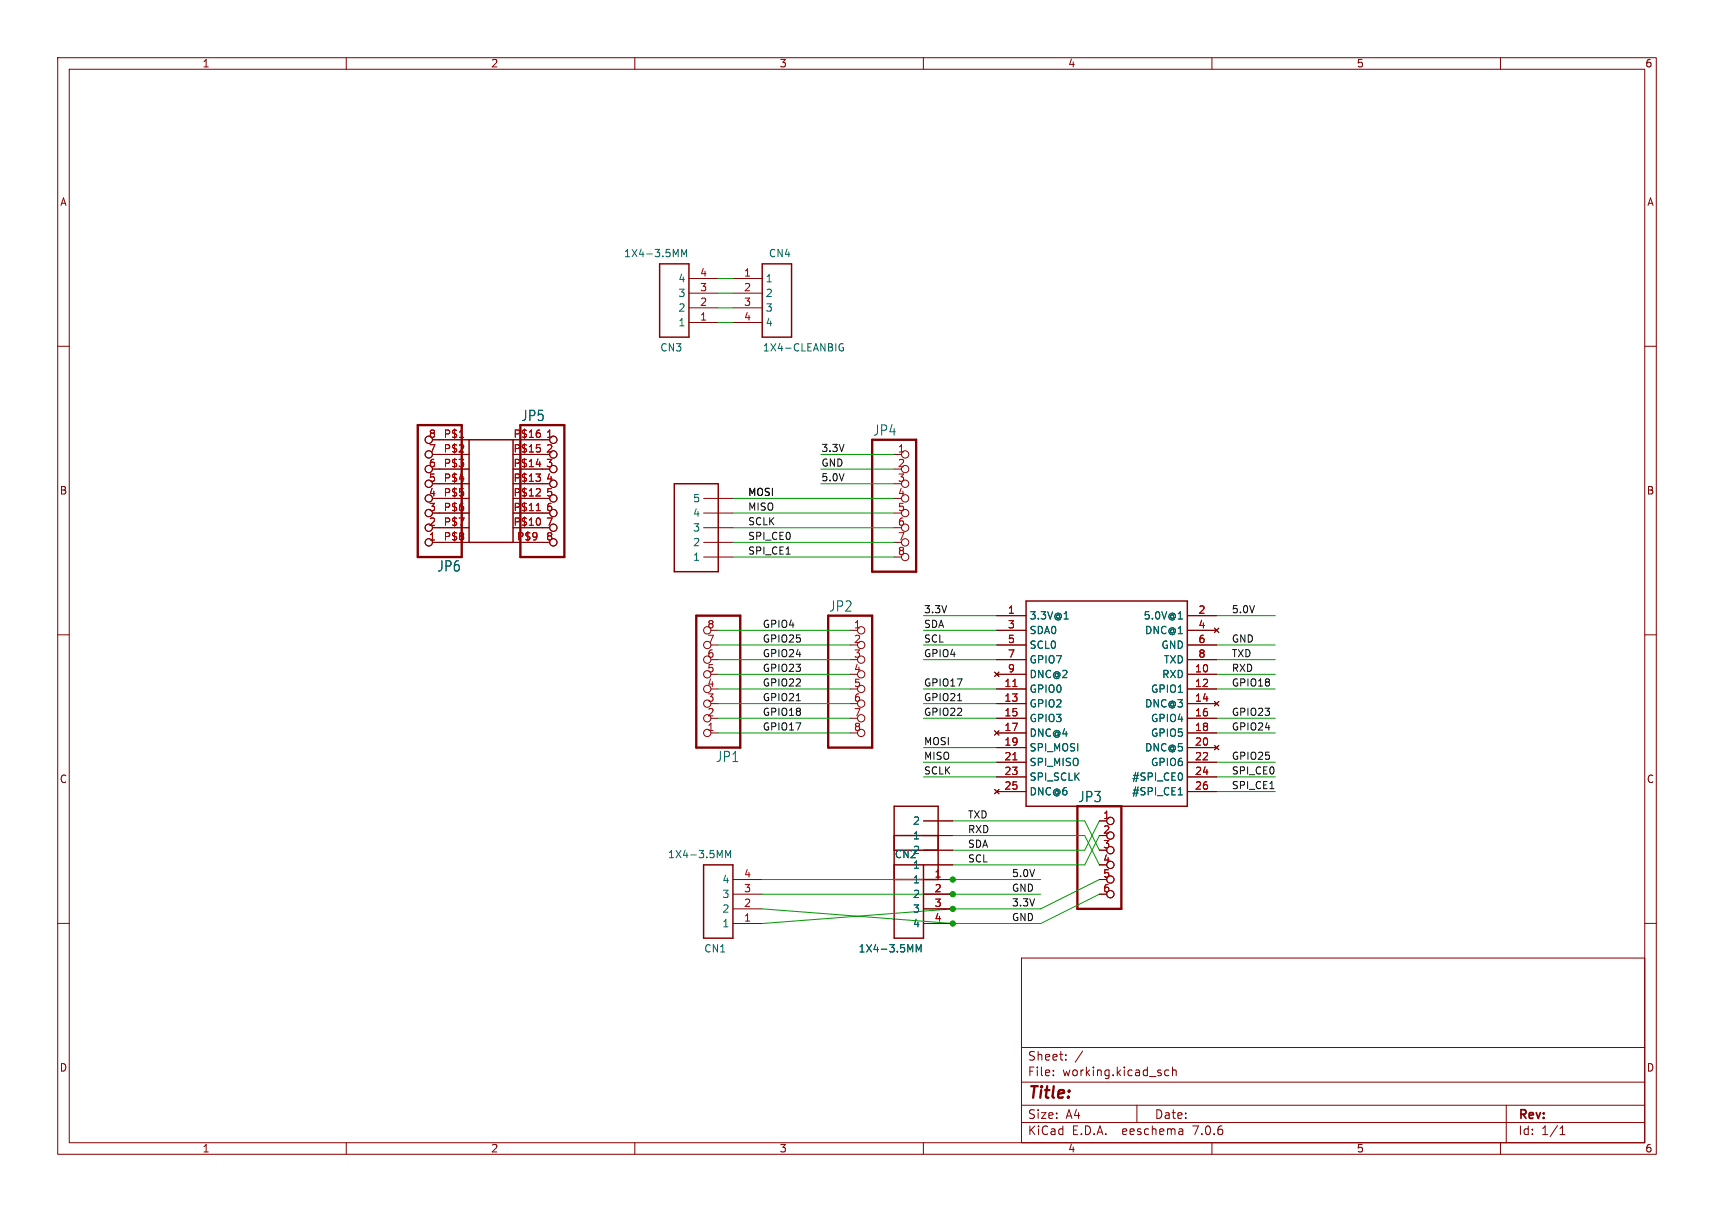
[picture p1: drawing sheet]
(kicad_sch (version 20230121) (generator eeschema)

 (paper "A4")

 (lib_symbols
  (symbol "working-eagle-import:1X2-3.5MM" (in_bom yes) (on_board yes)
   (property "Reference" "J" (at 0 0 0) (effects (font (size 1.27 1.27)) hide))
   (property "Value" "" (at 0 0 0) (effects (font (size 1.27 1.27)) hide))
   (property "Footprint" "working:1X2-3.5MM" (at 0 0 0) (effects (font (size 1.27 1.27)) hide))
   (property "Datasheet" "" (at 0 0 0) (effects (font (size 1.27 1.27)) hide))
   (property "ki_locked" "" (at 0 0 0) (effects (font (size 1.27 1.27))))
   (symbol "1X2-3.5MM_1_0"
    (polyline (pts (xy -2.54 -2.54) (xy 5.08 -2.54)) (stroke (width 0.254) (type solid)) (fill (type none)))
    (polyline (pts (xy -2.54 5.08) (xy -2.54 -2.54)) (stroke (width 0.254) (type solid)) (fill (type none)))
    (polyline (pts (xy 5.08 -2.54) (xy 5.08 5.08)) (stroke (width 0.254) (type solid)) (fill (type none)))
    (polyline (pts (xy 5.08 5.08) (xy -2.54 5.08)) (stroke (width 0.254) (type solid)) (fill (type none)))
    (pin passive line (at -5.08 2.54 0) (length 5.08) (name "1" (effects (font (size 1.27 1.27)))) (number "1" (effects (font (size 0 0)))))
    (pin passive line (at -5.08 0 0) (length 5.08) (name "2" (effects (font (size 1.27 1.27)))) (number "2" (effects (font (size 0 0)))))))
  (symbol "working-eagle-import:1X4-3.5MM" (in_bom yes) (on_board yes)
   (property "Reference" "CN" (at 5.08 7.62 0) (effects (font (size 1.27 1.27)) (justify right top)))
   (property "Value" "" (at 0 -10.16 0) (effects (font (size 1.27 1.27)) (justify left bottom)))
   (property "Footprint" "working:1X04-3.5MM" (at 0 0 0) (effects (font (size 1.27 1.27)) hide))
   (property "Datasheet" "" (at 0 0 0) (effects (font (size 1.27 1.27)) hide))
   (property "ki_locked" "" (at 0 0 0) (effects (font (size 1.27 1.27))))
   (symbol "1X4-3.5MM_1_0"
    (polyline (pts (xy 0 -7.62) (xy 0 5.08)) (stroke (width 0.254) (type solid)) (fill (type none)))
    (polyline (pts (xy 0 5.08) (xy 5.08 5.08)) (stroke (width 0.254) (type solid)) (fill (type none)))
    (polyline (pts (xy 5.08 -7.62) (xy 0 -7.62)) (stroke (width 0.254) (type solid)) (fill (type none)))
    (polyline (pts (xy 5.08 5.08) (xy 5.08 -7.62)) (stroke (width 0.254) (type solid)) (fill (type none)))
    (pin bidirectional line (at -5.08 2.54 0) (length 5.08) (name "1" (effects (font (size 1.27 1.27)))) (number "1" (effects (font (size 1.27 1.27)))))
    (pin bidirectional line (at -5.08 0 0) (length 5.08) (name "2" (effects (font (size 1.27 1.27)))) (number "2" (effects (font (size 1.27 1.27)))))
    (pin bidirectional line (at -5.08 -2.54 0) (length 5.08) (name "3" (effects (font (size 1.27 1.27)))) (number "3" (effects (font (size 1.27 1.27)))))
    (pin bidirectional line (at -5.08 -5.08 0) (length 5.08) (name "4" (effects (font (size 1.27 1.27)))) (number "4" (effects (font (size 1.27 1.27)))))))
  (symbol "working-eagle-import:1X4-CLEANBIG" (in_bom yes) (on_board yes)
   (property "Reference" "CN" (at 5.08 7.62 0) (effects (font (size 1.27 1.27)) (justify right top)))
   (property "Value" "" (at 0 -10.16 0) (effects (font (size 1.27 1.27)) (justify left bottom)))
   (property "Footprint" "working:1X04-CLEANBIG" (at 0 0 0) (effects (font (size 1.27 1.27)) hide))
   (property "Datasheet" "" (at 0 0 0) (effects (font (size 1.27 1.27)) hide))
   (property "ki_locked" "" (at 0 0 0) (effects (font (size 1.27 1.27))))
   (symbol "1X4-CLEANBIG_1_0"
    (polyline (pts (xy 0 -7.62) (xy 0 5.08)) (stroke (width 0.254) (type solid)) (fill (type none)))
    (polyline (pts (xy 0 5.08) (xy 5.08 5.08)) (stroke (width 0.254) (type solid)) (fill (type none)))
    (polyline (pts (xy 5.08 -7.62) (xy 0 -7.62)) (stroke (width 0.254) (type solid)) (fill (type none)))
    (polyline (pts (xy 5.08 5.08) (xy 5.08 -7.62)) (stroke (width 0.254) (type solid)) (fill (type none)))
    (pin bidirectional line (at -5.08 2.54 0) (length 5.08) (name "1" (effects (font (size 1.27 1.27)))) (number "1" (effects (font (size 1.27 1.27)))))
    (pin bidirectional line (at -5.08 0 0) (length 5.08) (name "2" (effects (font (size 1.27 1.27)))) (number "2" (effects (font (size 1.27 1.27)))))
    (pin bidirectional line (at -5.08 -2.54 0) (length 5.08) (name "3" (effects (font (size 1.27 1.27)))) (number "3" (effects (font (size 1.27 1.27)))))
    (pin bidirectional line (at -5.08 -5.08 0) (length 5.08) (name "4" (effects (font (size 1.27 1.27)))) (number "4" (effects (font (size 1.27 1.27)))))))
  (symbol "working-eagle-import:1X5" (in_bom yes) (on_board yes)
   (property "Reference" "J" (at 0 0 0) (effects (font (size 1.27 1.27)) hide))
   (property "Value" "" (at 0 0 0) (effects (font (size 1.27 1.27)) hide))
   (property "Footprint" "working:1X05-3.5MM" (at 0 0 0) (effects (font (size 1.27 1.27)) hide))
   (property "Datasheet" "" (at 0 0 0) (effects (font (size 1.27 1.27)) hide))
   (property "ki_locked" "" (at 0 0 0) (effects (font (size 1.27 1.27))))
   (symbol "1X5_1_0"
    (polyline (pts (xy -5.08 -7.62) (xy 2.54 -7.62)) (stroke (width 0.254) (type solid)) (fill (type none)))
    (polyline (pts (xy -5.08 7.62) (xy -5.08 -7.62)) (stroke (width 0.254) (type solid)) (fill (type none)))
    (polyline (pts (xy 2.54 -7.62) (xy 2.54 7.62)) (stroke (width 0.254) (type solid)) (fill (type none)))
    (polyline (pts (xy 2.54 7.62) (xy -5.08 7.62)) (stroke (width 0.254) (type solid)) (fill (type none)))
    (pin passive line (at -7.62 5.08 0) (length 5.08) (name "1" (effects (font (size 1.27 1.27)))) (number "1" (effects (font (size 0 0)))))
    (pin passive line (at -7.62 2.54 0) (length 5.08) (name "2" (effects (font (size 1.27 1.27)))) (number "2" (effects (font (size 0 0)))))
    (pin passive line (at -7.62 0 0) (length 5.08) (name "3" (effects (font (size 1.27 1.27)))) (number "3" (effects (font (size 0 0)))))
    (pin passive line (at -7.62 -2.54 0) (length 5.08) (name "4" (effects (font (size 1.27 1.27)))) (number "4" (effects (font (size 0 0)))))
    (pin passive line (at -7.62 -5.08 0) (length 5.08) (name "5" (effects (font (size 1.27 1.27)))) (number "5" (effects (font (size 0 0)))))))
  (symbol "working-eagle-import:PINHD-1X6B" (in_bom yes) (on_board yes)
   (property "Reference" "JP" (at -6.35 10.795 0) (effects (font (size 1.778 1.5113)) (justify left bottom)))
   (property "Value" "" (at -6.35 -10.16 0) (effects (font (size 1.778 1.5113)) (justify left bottom)))
   (property "Footprint" "working:1X06-BIG" (at 0 0 0) (effects (font (size 1.27 1.27)) hide))
   (property "Datasheet" "" (at 0 0 0) (effects (font (size 1.27 1.27)) hide))
   (property "ki_locked" "" (at 0 0 0) (effects (font (size 1.27 1.27))))
   (symbol "PINHD-1X6B_1_0"
    (polyline (pts (xy -6.35 -7.62) (xy 1.27 -7.62)) (stroke (width 0.4064) (type solid)) (fill (type none)))
    (polyline (pts (xy -6.35 10.16) (xy -6.35 -7.62)) (stroke (width 0.4064) (type solid)) (fill (type none)))
    (polyline (pts (xy 1.27 -7.62) (xy 1.27 10.16)) (stroke (width 0.4064) (type solid)) (fill (type none)))
    (polyline (pts (xy 1.27 10.16) (xy -6.35 10.16)) (stroke (width 0.4064) (type solid)) (fill (type none)))
    (pin passive inverted (at -2.54 7.62 0) (length 2.54) (name "1" (effects (font (size 0 0)))) (number "1" (effects (font (size 1.27 1.27)))))
    (pin passive inverted (at -2.54 5.08 0) (length 2.54) (name "2" (effects (font (size 0 0)))) (number "2" (effects (font (size 1.27 1.27)))))
    (pin passive inverted (at -2.54 2.54 0) (length 2.54) (name "3" (effects (font (size 0 0)))) (number "3" (effects (font (size 1.27 1.27)))))
    (pin passive inverted (at -2.54 0 0) (length 2.54) (name "4" (effects (font (size 0 0)))) (number "4" (effects (font (size 1.27 1.27)))))
    (pin passive inverted (at -2.54 -2.54 0) (length 2.54) (name "5" (effects (font (size 0 0)))) (number "5" (effects (font (size 1.27 1.27)))))
    (pin passive inverted (at -2.54 -5.08 0) (length 2.54) (name "6" (effects (font (size 0 0)))) (number "6" (effects (font (size 1.27 1.27)))))))
  (symbol "working-eagle-import:PINHD-1X8-3.5MM" (in_bom yes) (on_board yes)
   (property "Reference" "JP" (at -6.35 10.795 0) (effects (font (size 1.778 1.5113)) (justify left bottom)))
   (property "Value" "" (at -6.35 -15.24 0) (effects (font (size 1.778 1.5113)) (justify left bottom)))
   (property "Footprint" "working:1X08-3.5MM" (at 0 0 0) (effects (font (size 1.27 1.27)) hide))
   (property "Datasheet" "" (at 0 0 0) (effects (font (size 1.27 1.27)) hide))
   (property "ki_locked" "" (at 0 0 0) (effects (font (size 1.27 1.27))))
   (symbol "PINHD-1X8-3.5MM_1_0"
    (polyline (pts (xy -6.35 -12.7) (xy 1.27 -12.7)) (stroke (width 0.4064) (type solid)) (fill (type none)))
    (polyline (pts (xy -6.35 10.16) (xy -6.35 -12.7)) (stroke (width 0.4064) (type solid)) (fill (type none)))
    (polyline (pts (xy 1.27 -12.7) (xy 1.27 10.16)) (stroke (width 0.4064) (type solid)) (fill (type none)))
    (polyline (pts (xy 1.27 10.16) (xy -6.35 10.16)) (stroke (width 0.4064) (type solid)) (fill (type none)))
    (pin passive inverted (at -2.54 7.62 0) (length 2.54) (name "1" (effects (font (size 0 0)))) (number "1" (effects (font (size 1.27 1.27)))))
    (pin passive inverted (at -2.54 5.08 0) (length 2.54) (name "2" (effects (font (size 0 0)))) (number "2" (effects (font (size 1.27 1.27)))))
    (pin passive inverted (at -2.54 2.54 0) (length 2.54) (name "3" (effects (font (size 0 0)))) (number "3" (effects (font (size 1.27 1.27)))))
    (pin passive inverted (at -2.54 0 0) (length 2.54) (name "4" (effects (font (size 0 0)))) (number "4" (effects (font (size 1.27 1.27)))))
    (pin passive inverted (at -2.54 -2.54 0) (length 2.54) (name "5" (effects (font (size 0 0)))) (number "5" (effects (font (size 1.27 1.27)))))
    (pin passive inverted (at -2.54 -5.08 0) (length 2.54) (name "6" (effects (font (size 0 0)))) (number "6" (effects (font (size 1.27 1.27)))))
    (pin passive inverted (at -2.54 -7.62 0) (length 2.54) (name "7" (effects (font (size 0 0)))) (number "7" (effects (font (size 1.27 1.27)))))
    (pin passive inverted (at -2.54 -10.16 0) (length 2.54) (name "8" (effects (font (size 0 0)))) (number "8" (effects (font (size 1.27 1.27)))))))
  (symbol "working-eagle-import:PINHD-1X8BIG" (in_bom yes) (on_board yes)
   (property "Reference" "JP" (at -6.35 10.795 0) (effects (font (size 1.778 1.5113)) (justify left bottom)))
   (property "Value" "" (at -6.35 -15.24 0) (effects (font (size 1.778 1.5113)) (justify left bottom)))
   (property "Footprint" "working:1X08-BIG" (at 0 0 0) (effects (font (size 1.27 1.27)) hide))
   (property "Datasheet" "" (at 0 0 0) (effects (font (size 1.27 1.27)) hide))
   (property "ki_locked" "" (at 0 0 0) (effects (font (size 1.27 1.27))))
   (symbol "PINHD-1X8BIG_1_0"
    (polyline (pts (xy -6.35 -12.7) (xy 1.27 -12.7)) (stroke (width 0.4064) (type solid)) (fill (type none)))
    (polyline (pts (xy -6.35 10.16) (xy -6.35 -12.7)) (stroke (width 0.4064) (type solid)) (fill (type none)))
    (polyline (pts (xy 1.27 -12.7) (xy 1.27 10.16)) (stroke (width 0.4064) (type solid)) (fill (type none)))
    (polyline (pts (xy 1.27 10.16) (xy -6.35 10.16)) (stroke (width 0.4064) (type solid)) (fill (type none)))
    (pin passive inverted (at -2.54 7.62 0) (length 2.54) (name "1" (effects (font (size 0 0)))) (number "1" (effects (font (size 1.27 1.27)))))
    (pin passive inverted (at -2.54 5.08 0) (length 2.54) (name "2" (effects (font (size 0 0)))) (number "2" (effects (font (size 1.27 1.27)))))
    (pin passive inverted (at -2.54 2.54 0) (length 2.54) (name "3" (effects (font (size 0 0)))) (number "3" (effects (font (size 1.27 1.27)))))
    (pin passive inverted (at -2.54 0 0) (length 2.54) (name "4" (effects (font (size 0 0)))) (number "4" (effects (font (size 1.27 1.27)))))
    (pin passive inverted (at -2.54 -2.54 0) (length 2.54) (name "5" (effects (font (size 0 0)))) (number "5" (effects (font (size 1.27 1.27)))))
    (pin passive inverted (at -2.54 -5.08 0) (length 2.54) (name "6" (effects (font (size 0 0)))) (number "6" (effects (font (size 1.27 1.27)))))
    (pin passive inverted (at -2.54 -7.62 0) (length 2.54) (name "7" (effects (font (size 0 0)))) (number "7" (effects (font (size 1.27 1.27)))))
    (pin passive inverted (at -2.54 -10.16 0) (length 2.54) (name "8" (effects (font (size 0 0)))) (number "8" (effects (font (size 1.27 1.27)))))))
  (symbol "working-eagle-import:RASPBERRYPI_BB" (in_bom yes) (on_board yes)
   (property "Reference" "" (at 0 0 0) (effects (font (size 1.27 1.27)) hide))
   (property "Value" "" (at 0 0 0) (effects (font (size 1.27 1.27)) hide))
   (property "Footprint" "working:RASBERRYPI_SHIELD" (at 0 0 0) (effects (font (size 1.27 1.27)) hide))
   (property "Datasheet" "" (at 0 0 0) (effects (font (size 1.27 1.27)) hide))
   (property "ki_locked" "" (at 0 0 0) (effects (font (size 1.27 1.27))))
   (symbol "RASPBERRYPI_BB_1_0"
    (polyline (pts (xy -12.7 -17.78) (xy -12.7 17.78)) (stroke (width 0.254) (type solid)) (fill (type none)))
    (polyline (pts (xy -12.7 17.78) (xy 15.24 17.78)) (stroke (width 0.254) (type solid)) (fill (type none)))
    (polyline (pts (xy 15.24 -17.78) (xy -12.7 -17.78)) (stroke (width 0.254) (type solid)) (fill (type none)))
    (polyline (pts (xy 15.24 17.78) (xy 15.24 -17.78)) (stroke (width 0.254) (type solid)) (fill (type none)))
    (pin power_in line (at -17.78 15.24 0) (length 5.08) (name "3.3V@1" (effects (font (size 1.27 1.27)))) (number "1" (effects (font (size 1.27 1.27)))))
    (pin input line (at 20.32 5.08 180) (length 5.08) (name "RXD" (effects (font (size 1.27 1.27)))) (number "10" (effects (font (size 1.27 1.27)))))
    (pin bidirectional line (at -17.78 2.54 0) (length 5.08) (name "GPIO0" (effects (font (size 1.27 1.27)))) (number "11" (effects (font (size 1.27 1.27)))))
    (pin bidirectional line (at 20.32 2.54 180) (length 5.08) (name "GPIO1" (effects (font (size 1.27 1.27)))) (number "12" (effects (font (size 1.27 1.27)))))
    (pin bidirectional line (at -17.78 0 0) (length 5.08) (name "GPIO2" (effects (font (size 1.27 1.27)))) (number "13" (effects (font (size 1.27 1.27)))))
    (pin no_connect line (at 20.32 0 180) (length 5.08) (name "DNC@3" (effects (font (size 1.27 1.27)))) (number "14" (effects (font (size 1.27 1.27)))))
    (pin bidirectional line (at -17.78 -2.54 0) (length 5.08) (name "GPIO3" (effects (font (size 1.27 1.27)))) (number "15" (effects (font (size 1.27 1.27)))))
    (pin bidirectional line (at 20.32 -2.54 180) (length 5.08) (name "GPIO4" (effects (font (size 1.27 1.27)))) (number "16" (effects (font (size 1.27 1.27)))))
    (pin no_connect line (at -17.78 -5.08 0) (length 5.08) (name "DNC@4" (effects (font (size 1.27 1.27)))) (number "17" (effects (font (size 1.27 1.27)))))
    (pin bidirectional line (at 20.32 -5.08 180) (length 5.08) (name "GPIO5" (effects (font (size 1.27 1.27)))) (number "18" (effects (font (size 1.27 1.27)))))
    (pin output line (at -17.78 -7.62 0) (length 5.08) (name "SPI_MOSI" (effects (font (size 1.27 1.27)))) (number "19" (effects (font (size 1.27 1.27)))))
    (pin power_in line (at 20.32 15.24 180) (length 5.08) (name "5.0V@1" (effects (font (size 1.27 1.27)))) (number "2" (effects (font (size 1.27 1.27)))))
    (pin no_connect line (at 20.32 -7.62 180) (length 5.08) (name "DNC@5" (effects (font (size 1.27 1.27)))) (number "20" (effects (font (size 1.27 1.27)))))
    (pin input line (at -17.78 -10.16 0) (length 5.08) (name "SPI_MISO" (effects (font (size 1.27 1.27)))) (number "21" (effects (font (size 1.27 1.27)))))
    (pin bidirectional line (at 20.32 -10.16 180) (length 5.08) (name "GPIO6" (effects (font (size 1.27 1.27)))) (number "22" (effects (font (size 1.27 1.27)))))
    (pin output line (at -17.78 -12.7 0) (length 5.08) (name "SPI_SCLK" (effects (font (size 1.27 1.27)))) (number "23" (effects (font (size 1.27 1.27)))))
    (pin output line (at 20.32 -12.7 180) (length 5.08) (name "#SPI_CE0" (effects (font (size 1.27 1.27)))) (number "24" (effects (font (size 1.27 1.27)))))
    (pin no_connect line (at -17.78 -15.24 0) (length 5.08) (name "DNC@6" (effects (font (size 1.27 1.27)))) (number "25" (effects (font (size 1.27 1.27)))))
    (pin output line (at 20.32 -15.24 180) (length 5.08) (name "#SPI_CE1" (effects (font (size 1.27 1.27)))) (number "26" (effects (font (size 1.27 1.27)))))
    (pin bidirectional line (at -17.78 12.7 0) (length 5.08) (name "SDA0" (effects (font (size 1.27 1.27)))) (number "3" (effects (font (size 1.27 1.27)))))
    (pin no_connect line (at 20.32 12.7 180) (length 5.08) (name "DNC@1" (effects (font (size 1.27 1.27)))) (number "4" (effects (font (size 1.27 1.27)))))
    (pin output line (at -17.78 10.16 0) (length 5.08) (name "SCL0" (effects (font (size 1.27 1.27)))) (number "5" (effects (font (size 1.27 1.27)))))
    (pin power_in line (at 20.32 10.16 180) (length 5.08) (name "GND" (effects (font (size 1.27 1.27)))) (number "6" (effects (font (size 1.27 1.27)))))
    (pin bidirectional line (at -17.78 7.62 0) (length 5.08) (name "GPIO7" (effects (font (size 1.27 1.27)))) (number "7" (effects (font (size 1.27 1.27)))))
    (pin output line (at 20.32 7.62 180) (length 5.08) (name "TXD" (effects (font (size 1.27 1.27)))) (number "8" (effects (font (size 1.27 1.27)))))
    (pin no_connect line (at -17.78 5.08 0) (length 5.08) (name "DNC@2" (effects (font (size 1.27 1.27)))) (number "9" (effects (font (size 1.27 1.27)))))))
  (symbol "working-eagle-import:SMD-16SOIC" (in_bom yes) (on_board yes)
   (property "Reference" "" (at 0 0 0) (effects (font (size 1.27 1.27)) hide))
   (property "Value" "" (at 0 0 0) (effects (font (size 1.27 1.27)) hide))
   (property "Footprint" "working:SO-16NMW" (at 0 0 0) (effects (font (size 1.27 1.27)) hide))
   (property "Datasheet" "" (at 0 0 0) (effects (font (size 1.27 1.27)) hide))
   (property "ki_locked" "" (at 0 0 0) (effects (font (size 1.27 1.27))))
   (symbol "SMD-16SOIC_1_0"
    (polyline (pts (xy -2.54 -5.08) (xy -2.54 12.7)) (stroke (width 0.254) (type solid)) (fill (type none)))
    (polyline (pts (xy -2.54 12.7) (xy 5.08 12.7)) (stroke (width 0.254) (type solid)) (fill (type none)))
    (polyline (pts (xy 5.08 -5.08) (xy -2.54 -5.08)) (stroke (width 0.254) (type solid)) (fill (type none)))
    (polyline (pts (xy 5.08 12.7) (xy 5.08 -5.08)) (stroke (width 0.254) (type solid)) (fill (type none)))
    (pin bidirectional line (at -7.62 12.7 0) (length 5.08) (name "P$1" (effects (font (size 0 0)))) (number "P$1" (effects (font (size 1.27 1.27)))))
    (pin bidirectional line (at 10.16 -2.54 180) (length 5.08) (name "P$10" (effects (font (size 0 0)))) (number "P$10" (effects (font (size 1.27 1.27)))))
    (pin bidirectional line (at 10.16 0 180) (length 5.08) (name "P$11" (effects (font (size 0 0)))) (number "P$11" (effects (font (size 1.27 1.27)))))
    (pin bidirectional line (at 10.16 2.54 180) (length 5.08) (name "P$12" (effects (font (size 0 0)))) (number "P$12" (effects (font (size 1.27 1.27)))))
    (pin bidirectional line (at 10.16 5.08 180) (length 5.08) (name "P$13" (effects (font (size 0 0)))) (number "P$13" (effects (font (size 1.27 1.27)))))
    (pin bidirectional line (at 10.16 7.62 180) (length 5.08) (name "P$14" (effects (font (size 0 0)))) (number "P$14" (effects (font (size 1.27 1.27)))))
    (pin bidirectional line (at 10.16 10.16 180) (length 5.08) (name "P$15" (effects (font (size 0 0)))) (number "P$15" (effects (font (size 1.27 1.27)))))
    (pin bidirectional line (at 10.16 12.7 180) (length 5.08) (name "P$16" (effects (font (size 0 0)))) (number "P$16" (effects (font (size 1.27 1.27)))))
    (pin bidirectional line (at -7.62 10.16 0) (length 5.08) (name "P$2" (effects (font (size 0 0)))) (number "P$2" (effects (font (size 1.27 1.27)))))
    (pin bidirectional line (at -7.62 7.62 0) (length 5.08) (name "P$3" (effects (font (size 0 0)))) (number "P$3" (effects (font (size 1.27 1.27)))))
    (pin bidirectional line (at -7.62 5.08 0) (length 5.08) (name "P$4" (effects (font (size 0 0)))) (number "P$4" (effects (font (size 1.27 1.27)))))
    (pin bidirectional line (at -7.62 2.54 0) (length 5.08) (name "P$5" (effects (font (size 0 0)))) (number "P$5" (effects (font (size 1.27 1.27)))))
    (pin bidirectional line (at -7.62 0 0) (length 5.08) (name "P$6" (effects (font (size 0 0)))) (number "P$6" (effects (font (size 1.27 1.27)))))
    (pin bidirectional line (at -7.62 -2.54 0) (length 5.08) (name "P$7" (effects (font (size 0 0)))) (number "P$7" (effects (font (size 1.27 1.27)))))
    (pin bidirectional line (at -7.62 -5.08 0) (length 5.08) (name "P$8" (effects (font (size 0 0)))) (number "P$8" (effects (font (size 1.27 1.27)))))
    (pin bidirectional line (at 10.16 -5.08 180) (length 5.08) (name "P$9" (effects (font (size 0 0)))) (number "P$9" (effects (font (size 1.27 1.27))))))))

 (junction (at 165.1 154.94) (diameter 0) (color 0 0 0 0))
 (junction (at 165.1 160.02) (diameter 0) (color 0 0 0 0))
 (junction (at 165.1 157.48) (diameter 0) (color 0 0 0 0))
 (junction (at 165.1 152.4) (diameter 0) (color 0 0 0 0))

 (wire (pts (xy 187.96 147.32) (xy 190.5 142.24)) (stroke (width 0.1524) (type solid)))
 (wire (pts (xy 210.82 114.3) (xy 220.98 114.3)) (stroke (width 0.1524) (type solid)))
 (wire (pts (xy 187.96 144.78) (xy 190.5 149.86)) (stroke (width 0.1524) (type solid)))
 (wire (pts (xy 154.94 83.82) (xy 142.24 83.82)) (stroke (width 0.1524) (type solid)))
 (wire (pts (xy 210.82 134.62) (xy 220.98 134.62)) (stroke (width 0.1524) (type solid)))
 (wire (pts (xy 210.82 119.38) (xy 220.98 119.38)) (stroke (width 0.1524) (type solid)))
 (wire (pts (xy 210.82 106.68) (xy 220.98 106.68)) (stroke (width 0.1524) (type solid)))
 (wire (pts (xy 172.72 124.46) (xy 160.02 124.46)) (stroke (width 0.1524) (type solid)))
 (wire (pts (xy 132.08 157.48) (xy 165.1 160.02)) (stroke (width 0.1524) (type solid)))
 (wire (pts (xy 127 50.8) (xy 124.46 50.8)) (stroke (width 0.1524) (type solid)))
 (wire (pts (xy 127 86.36) (xy 154.94 86.36)) (stroke (width 0.1524) (type solid)))
 (wire (pts (xy 210.82 111.76) (xy 220.98 111.76)) (stroke (width 0.1524) (type solid)))
 (wire (pts (xy 172.72 111.76) (xy 160.02 111.76)) (stroke (width 0.1524) (type solid)))
 (wire (pts (xy 165.1 160.02) (xy 180.34 160.02)) (stroke (width 0.1524) (type solid)))
 (wire (pts (xy 210.82 137.16) (xy 220.98 137.16)) (stroke (width 0.1524) (type solid)))
 (wire (pts (xy 127 53.34) (xy 124.46 53.34)) (stroke (width 0.1524) (type solid)))
 (wire (pts (xy 124.46 111.76) (xy 147.32 111.76)) (stroke (width 0.1524) (type solid)))
 (wire (pts (xy 180.34 157.48) (xy 190.5 152.4)) (stroke (width 0.1524) (type solid)))
 (wire (pts (xy 165.1 144.78) (xy 187.96 144.78)) (stroke (width 0.1524) (type solid)))
 (wire (pts (xy 154.94 78.74) (xy 142.24 78.74)) (stroke (width 0.1524) (type solid)))
 (wire (pts (xy 165.1 152.4) (xy 132.08 152.4)) (stroke (width 0.1524) (type solid)))
 (wire (pts (xy 172.72 119.38) (xy 160.02 119.38)) (stroke (width 0.1524) (type solid)))
 (wire (pts (xy 127 55.88) (xy 124.46 55.88)) (stroke (width 0.1524) (type solid)))
 (wire (pts (xy 124.46 109.22) (xy 147.32 109.22)) (stroke (width 0.1524) (type solid)))
 (wire (pts (xy 210.82 124.46) (xy 220.98 124.46)) (stroke (width 0.1524) (type solid)))
 (wire (pts (xy 127 93.98) (xy 154.94 93.98)) (stroke (width 0.1524) (type solid)))
 (wire (pts (xy 187.96 149.86) (xy 190.5 144.78)) (stroke (width 0.1524) (type solid)))
 (wire (pts (xy 172.72 129.54) (xy 160.02 129.54)) (stroke (width 0.1524) (type solid)))
 (wire (pts (xy 165.1 152.4) (xy 180.34 152.4)) (stroke (width 0.1524) (type solid)))
 (wire (pts (xy 124.46 127) (xy 147.32 127)) (stroke (width 0.1524) (type solid)))
 (wire (pts (xy 180.34 157.48) (xy 165.1 157.48)) (stroke (width 0.1524) (type solid)))
 (wire (pts (xy 124.46 114.3) (xy 147.32 114.3)) (stroke (width 0.1524) (type solid)))
 (wire (pts (xy 187.96 142.24) (xy 190.5 147.32)) (stroke (width 0.1524) (type solid)))
 (wire (pts (xy 127 88.9) (xy 154.94 88.9)) (stroke (width 0.1524) (type solid)))
 (wire (pts (xy 172.72 106.68) (xy 160.02 106.68)) (stroke (width 0.1524) (type solid)))
 (wire (pts (xy 124.46 116.84) (xy 147.32 116.84)) (stroke (width 0.1524) (type solid)))
 (wire (pts (xy 165.1 142.24) (xy 187.96 142.24)) (stroke (width 0.1524) (type solid)))
 (wire (pts (xy 127 96.52) (xy 154.94 96.52)) (stroke (width 0.1524) (type solid)))
 (wire (pts (xy 172.72 114.3) (xy 160.02 114.3)) (stroke (width 0.1524) (type solid)))
 (wire (pts (xy 127 48.26) (xy 124.46 48.26)) (stroke (width 0.1524) (type solid)))
 (wire (pts (xy 124.46 124.46) (xy 147.32 124.46)) (stroke (width 0.1524) (type solid)))
 (wire (pts (xy 210.82 132.08) (xy 220.98 132.08)) (stroke (width 0.1524) (type solid)))
 (wire (pts (xy 127 91.44) (xy 154.94 91.44)) (stroke (width 0.1524) (type solid)))
 (wire (pts (xy 165.1 147.32) (xy 187.96 147.32)) (stroke (width 0.1524) (type solid)))
 (wire (pts (xy 210.82 116.84) (xy 220.98 116.84)) (stroke (width 0.1524) (type solid)))
 (wire (pts (xy 172.72 121.92) (xy 160.02 121.92)) (stroke (width 0.1524) (type solid)))
 (wire (pts (xy 165.1 157.48) (xy 132.08 160.02)) (stroke (width 0.1524) (type solid)))
 (wire (pts (xy 165.1 149.86) (xy 187.96 149.86)) (stroke (width 0.1524) (type solid)))
 (wire (pts (xy 124.46 121.92) (xy 147.32 121.92)) (stroke (width 0.1524) (type solid)))
 (wire (pts (xy 165.1 154.94) (xy 180.34 154.94)) (stroke (width 0.1524) (type solid)))
 (wire (pts (xy 180.34 160.02) (xy 190.5 154.94)) (stroke (width 0.1524) (type solid)))
 (wire (pts (xy 172.72 134.62) (xy 160.02 134.62)) (stroke (width 0.1524) (type solid)))
 (wire (pts (xy 154.94 81.28) (xy 142.24 81.28)) (stroke (width 0.1524) (type solid)))
 (wire (pts (xy 124.46 119.38) (xy 147.32 119.38)) (stroke (width 0.1524) (type solid)))
 (wire (pts (xy 210.82 127) (xy 220.98 127)) (stroke (width 0.1524) (type solid)))
 (wire (pts (xy 172.72 109.22) (xy 160.02 109.22)) (stroke (width 0.1524) (type solid)))
 (wire (pts (xy 160.02 132.08) (xy 172.72 132.08)) (stroke (width 0.1524) (type solid)))
 (wire (pts (xy 165.1 154.94) (xy 132.08 154.94)) (stroke (width 0.1524) (type solid)))

 (label "SCL" (at 160.02 111.76 0) (fields_autoplaced) (effects (font (size 1.2446 1.2446)) (justify left bottom)))
 (label "GND" (at 142.24 81.28 0) (fields_autoplaced) (effects (font (size 1.2446 1.2446)) (justify left bottom)))
 (label "SDA" (at 160.02 109.22 0) (fields_autoplaced) (effects (font (size 1.2446 1.2446)) (justify left bottom)))
 (label "GPIO18" (at 132.08 124.46 0) (fields_autoplaced) (effects (font (size 1.2446 1.2446)) (justify left bottom)))
 (label "SCL" (at 167.64 149.86 0) (fields_autoplaced) (effects (font (size 1.2446 1.2446)) (justify left bottom)))
 (label "5.0V" (at 142.24 83.82 0) (fields_autoplaced) (effects (font (size 1.2446 1.2446)) (justify left bottom)))
 (label "MOSI" (at 129.54 86.36 0) (fields_autoplaced) (effects (font (size 1.2446 1.2446)) (justify left bottom)))
 (label "MOSI" (at 129.54 86.36 0) (fields_autoplaced) (effects (font (size 1.2446 1.2446)) (justify left bottom)))
 (label "SCLK" (at 129.54 91.44 0) (fields_autoplaced) (effects (font (size 1.2446 1.2446)) (justify left bottom)))
 (label "GPIO4" (at 132.08 109.22 0) (fields_autoplaced) (effects (font (size 1.2446 1.2446)) (justify left bottom)))
 (label "SPI_CE0" (at 129.54 93.98 0) (fields_autoplaced) (effects (font (size 1.2446 1.2446)) (justify left bottom)))
 (label "3.3V" (at 160.02 106.68 0) (fields_autoplaced) (effects (font (size 1.2446 1.2446)) (justify left bottom)))
 (label "MISO" (at 160.02 132.08 0) (fields_autoplaced) (effects (font (size 1.2446 1.2446)) (justify left bottom)))
 (label "GND" (at 213.36 111.76 0) (fields_autoplaced) (effects (font (size 1.2446 1.2446)) (justify left bottom)))
 (label "GPIO23" (at 213.36 124.46 0) (fields_autoplaced) (effects (font (size 1.2446 1.2446)) (justify left bottom)))
 (label "GPIO24" (at 132.08 114.3 0) (fields_autoplaced) (effects (font (size 1.2446 1.2446)) (justify left bottom)))
 (label "GPIO21" (at 160.02 121.92 0) (fields_autoplaced) (effects (font (size 1.2446 1.2446)) (justify left bottom)))
 (label "MISO" (at 129.54 88.9 0) (fields_autoplaced) (effects (font (size 1.2446 1.2446)) (justify left bottom)))
 (label "5.0V" (at 213.36 106.68 0) (fields_autoplaced) (effects (font (size 1.2446 1.2446)) (justify left bottom)))
 (label "SCLK" (at 160.02 134.62 0) (fields_autoplaced) (effects (font (size 1.2446 1.2446)) (justify left bottom)))
 (label "5.0V" (at 175.26 152.4 0) (fields_autoplaced) (effects (font (size 1.2446 1.2446)) (justify left bottom)))
 (label "RXD" (at 213.36 116.84 0) (fields_autoplaced) (effects (font (size 1.2446 1.2446)) (justify left bottom)))
 (label "GPIO23" (at 132.08 116.84 0) (fields_autoplaced) (effects (font (size 1.2446 1.2446)) (justify left bottom)))
 (label "GPIO17" (at 160.02 119.38 0) (fields_autoplaced) (effects (font (size 1.2446 1.2446)) (justify left bottom)))
 (label "SPI_CE0" (at 213.36 134.62 0) (fields_autoplaced) (effects (font (size 1.2446 1.2446)) (justify left bottom)))
 (label "GPIO25" (at 132.08 111.76 0) (fields_autoplaced) (effects (font (size 1.2446 1.2446)) (justify left bottom)))
 (label "3.3V" (at 175.26 157.48 0) (fields_autoplaced) (effects (font (size 1.2446 1.2446)) (justify left bottom)))
 (label "RXD" (at 167.64 144.78 0) (fields_autoplaced) (effects (font (size 1.2446 1.2446)) (justify left bottom)))
 (label "GPIO22" (at 132.08 119.38 0) (fields_autoplaced) (effects (font (size 1.2446 1.2446)) (justify left bottom)))
 (label "TXD" (at 213.36 114.3 0) (fields_autoplaced) (effects (font (size 1.2446 1.2446)) (justify left bottom)))
 (label "GPIO17" (at 132.08 127 0) (fields_autoplaced) (effects (font (size 1.2446 1.2446)) (justify left bottom)))
 (label "3.3V" (at 142.24 78.74 0) (fields_autoplaced) (effects (font (size 1.2446 1.2446)) (justify left bottom)))
 (label "SPI_CE1" (at 129.54 96.52 0) (fields_autoplaced) (effects (font (size 1.2446 1.2446)) (justify left bottom)))
 (label "GPIO4" (at 160.02 114.3 0) (fields_autoplaced) (effects (font (size 1.2446 1.2446)) (justify left bottom)))
 (label "GND" (at 175.26 160.02 0) (fields_autoplaced) (effects (font (size 1.2446 1.2446)) (justify left bottom)))
 (label "TXD" (at 167.64 142.24 0) (fields_autoplaced) (effects (font (size 1.2446 1.2446)) (justify left bottom)))
 (label "GPIO18" (at 213.36 119.38 0) (fields_autoplaced) (effects (font (size 1.2446 1.2446)) (justify left bottom)))
 (label "GPIO22" (at 160.02 124.46 0) (fields_autoplaced) (effects (font (size 1.2446 1.2446)) (justify left bottom)))
 (label "GPIO21" (at 132.08 121.92 0) (fields_autoplaced) (effects (font (size 1.2446 1.2446)) (justify left bottom)))
 (label "GND" (at 175.26 154.94 0) (fields_autoplaced) (effects (font (size 1.2446 1.2446)) (justify left bottom)))
 (label "GPIO24" (at 213.36 127 0) (fields_autoplaced) (effects (font (size 1.2446 1.2446)) (justify left bottom)))
 (label "MOSI" (at 160.02 129.54 0) (fields_autoplaced) (effects (font (size 1.2446 1.2446)) (justify left bottom)))
 (label "GPIO25" (at 213.36 132.08 0) (fields_autoplaced) (effects (font (size 1.2446 1.2446)) (justify left bottom)))
 (label "SDA" (at 167.64 147.32 0) (fields_autoplaced) (effects (font (size 1.2446 1.2446)) (justify left bottom)))
 (label "SPI_CE1" (at 213.36 137.16 0) (fields_autoplaced) (effects (font (size 1.2446 1.2446)) (justify left bottom)))

 (symbol (lib_id "working-eagle-import:PINHD-1X8BIG") (at 73.66 86.36 180) (unit 1) (in_bom yes) (on_board yes) (dnp no)
  (property "Reference" "JP6" (at 80.01 97.155 0) (effects (font (size 1.778 1.5113)) (justify left bottom)))
  (property "Value" "PINHD-1X8BIG" (at 80.01 71.12 0) (effects (font (size 1.778 1.5113)) (justify left bottom) hide))
  (property "Footprint" "working:1X08-BIG" (at 73.66 86.36 0) (effects (font (size 1.27 1.27)) hide))
  (property "Datasheet" "" (at 73.66 86.36 0) (effects (font (size 1.27 1.27)) hide)) (pin "1") (pin "2") (pin "3") (pin "4") (pin "5") (pin "6") (pin "7") (pin "8"))

 (symbol (lib_id "working-eagle-import:1X4-3.5MM") (at 160.02 154.94 0) (mirror y) (unit 1) (in_bom yes) (on_board yes) (dnp no)
  (property "Reference" "CN2" (at 154.94 147.32 0) (effects (font (size 1.27 1.27)) (justify right top)))
  (property "Value" "1X4-3.5MM" (at 160.02 165.1 0) (effects (font (size 1.27 1.27)) (justify left bottom)))
  (property "Footprint" "working:1X04-3.5MM" (at 160.02 154.94 0) (effects (font (size 1.27 1.27)) hide))
  (property "Datasheet" "" (at 160.02 154.94 0) (effects (font (size 1.27 1.27)) hide)) (pin "1") (pin "2") (pin "3") (pin "4"))

 (symbol (lib_id "working-eagle-import:PINHD-1X8-3.5MM") (at 121.92 119.38 180) (unit 1) (in_bom yes) (on_board yes) (dnp no)
  (property "Reference" "JP1" (at 128.27 130.175 0) (effects (font (size 1.778 1.5113)) (justify left bottom)))
  (property "Value" "PINHD-1X8-3.5MM" (at 128.27 104.14 0) (effects (font (size 1.778 1.5113)) (justify left bottom) hide))
  (property "Footprint" "working:1X08-3.5MM" (at 121.92 119.38 0) (effects (font (size 1.27 1.27)) hide))
  (property "Datasheet" "" (at 121.92 119.38 0) (effects (font (size 1.27 1.27)) hide)) (pin "1") (pin "2") (pin "3") (pin "4") (pin "5") (pin "6") (pin "7") (pin "8"))

 (symbol (lib_id "working-eagle-import:SMD-16SOIC") (at 83.82 88.9 0) (unit 1) (in_bom yes) (on_board yes) (dnp no)
  (property "Reference" "U$2" (at 83.82 88.9 0) (effects (font (size 1.27 1.27)) hide))
  (property "Value" "SMD-16SOIC" (at 83.82 88.9 0) (effects (font (size 1.27 1.27)) hide))
  (property "Footprint" "working:SO-16NMW" (at 83.82 88.9 0) (effects (font (size 1.27 1.27)) hide))
  (property "Datasheet" "" (at 83.82 88.9 0) (effects (font (size 1.27 1.27)) hide)) (pin "P$1") (pin "P$10") (pin "P$11") (pin "P$12") (pin "P$13") (pin "P$14") (pin "P$15") (pin "P$16") (pin "P$2") (pin "P$3") (pin "P$4") (pin "P$5") (pin "P$6") (pin "P$7") (pin "P$8") (pin "P$9"))

 (symbol (lib_id "working-eagle-import:RASPBERRYPI_BB") (at 190.5 121.92 0) (unit 1) (in_bom yes) (on_board yes) (dnp no)
  (property "Reference" "U$1" (at 190.5 121.92 0) (effects (font (size 1.27 1.27)) hide))
  (property "Value" "RASPBERRYPI_BB" (at 190.5 121.92 0) (effects (font (size 1.27 1.27)) hide))
  (property "Footprint" "working:RASBERRYPI_SHIELD" (at 190.5 121.92 0) (effects (font (size 1.27 1.27)) hide))
  (property "Datasheet" "" (at 190.5 121.92 0) (effects (font (size 1.27 1.27)) hide)) (pin "1") (pin "10") (pin "11") (pin "12") (pin "13") (pin "14") (pin "15") (pin "16") (pin "17") (pin "18") (pin "19") (pin "2") (pin "20") (pin "21") (pin "22") (pin "23") (pin "24") (pin "25") (pin "26") (pin "3") (pin "4") (pin "5") (pin "6") (pin "7") (pin "8") (pin "9"))

 (symbol (lib_id "working-eagle-import:1X4-CLEANBIG") (at 132.08 50.8 0) (unit 1) (in_bom yes) (on_board yes) (dnp no)
  (property "Reference" "CN4" (at 137.16 43.18 0) (effects (font (size 1.27 1.27)) (justify right top)))
  (property "Value" "1X4-CLEANBIG" (at 132.08 60.96 0) (effects (font (size 1.27 1.27)) (justify left bottom)))
  (property "Footprint" "working:1X04-CLEANBIG" (at 132.08 50.8 0) (effects (font (size 1.27 1.27)) hide))
  (property "Datasheet" "" (at 132.08 50.8 0) (effects (font (size 1.27 1.27)) hide)) (pin "1") (pin "2") (pin "3") (pin "4"))

 (symbol (lib_id "working-eagle-import:1X2-3.5MM") (at 160.02 147.32 180) (unit 1) (in_bom yes) (on_board yes) (dnp no)
  (property "Reference" "J1" (at 160.02 147.32 0) (effects (font (size 1.27 1.27)) hide))
  (property "Value" "1X2-3.5MM" (at 160.02 147.32 0) (effects (font (size 1.27 1.27)) hide))
  (property "Footprint" "working:1X2-3.5MM" (at 160.02 147.32 0) (effects (font (size 1.27 1.27)) hide))
  (property "Datasheet" "" (at 160.02 147.32 0) (effects (font (size 1.27 1.27)) hide)) (pin "1") (pin "2"))

 (symbol (lib_id "working-eagle-import:PINHD-1X8BIG") (at 96.52 83.82 0) (unit 1) (in_bom yes) (on_board yes) (dnp no)
  (property "Reference" "JP5" (at 90.17 73.025 0) (effects (font (size 1.778 1.5113)) (justify left bottom)))
  (property "Value" "PINHD-1X8BIG" (at 90.17 99.06 0) (effects (font (size 1.778 1.5113)) (justify left bottom) hide))
  (property "Footprint" "working:1X08-BIG" (at 96.52 83.82 0) (effects (font (size 1.27 1.27)) hide))
  (property "Datasheet" "" (at 96.52 83.82 0) (effects (font (size 1.27 1.27)) hide)) (pin "1") (pin "2") (pin "3") (pin "4") (pin "5") (pin "6") (pin "7") (pin "8"))

 (symbol (lib_id "working-eagle-import:PINHD-1X6B") (at 193.04 149.86 0) (unit 1) (in_bom yes) (on_board yes) (dnp no)
  (property "Reference" "JP3" (at 186.69 139.065 0) (effects (font (size 1.778 1.5113)) (justify left bottom)))
  (property "Value" "PINHD-1X6B" (at 186.69 160.02 0) (effects (font (size 1.778 1.5113)) (justify left bottom) hide))
  (property "Footprint" "working:1X06-BIG" (at 193.04 149.86 0) (effects (font (size 1.27 1.27)) hide))
  (property "Datasheet" "" (at 193.04 149.86 0) (effects (font (size 1.27 1.27)) hide)) (pin "1") (pin "2") (pin "3") (pin "4") (pin "5") (pin "6"))

 (symbol (lib_id "working-eagle-import:1X4-3.5MM") (at 119.38 53.34 180) (unit 1) (in_bom yes) (on_board yes) (dnp no)
  (property "Reference" "CN3" (at 114.3 60.96 0) (effects (font (size 1.27 1.27)) (justify right top)))
  (property "Value" "1X4-3.5MM" (at 119.38 43.18 0) (effects (font (size 1.27 1.27)) (justify left bottom)))
  (property "Footprint" "working:1X04-3.5MM" (at 119.38 53.34 0) (effects (font (size 1.27 1.27)) hide))
  (property "Datasheet" "" (at 119.38 53.34 0) (effects (font (size 1.27 1.27)) hide)) (pin "1") (pin "2") (pin "3") (pin "4"))

 (symbol (lib_id "working-eagle-import:1X4-3.5MM") (at 127 157.48 180) (unit 1) (in_bom yes) (on_board yes) (dnp no)
  (property "Reference" "CN1" (at 121.92 165.1 0) (effects (font (size 1.27 1.27)) (justify right top)))
  (property "Value" "1X4-3.5MM" (at 127 147.32 0) (effects (font (size 1.27 1.27)) (justify left bottom)))
  (property "Footprint" "working:1X04-3.5MM" (at 127 157.48 0) (effects (font (size 1.27 1.27)) hide))
  (property "Datasheet" "" (at 127 157.48 0) (effects (font (size 1.27 1.27)) hide)) (pin "1") (pin "2") (pin "3") (pin "4"))

 (symbol (lib_id "working-eagle-import:PINHD-1X8BIG") (at 149.86 116.84 0) (unit 1) (in_bom yes) (on_board yes) (dnp no)
  (property "Reference" "JP2" (at 143.51 106.045 0) (effects (font (size 1.778 1.5113)) (justify left bottom)))
  (property "Value" "PINHD-1X8BIG" (at 143.51 132.08 0) (effects (font (size 1.778 1.5113)) (justify left bottom) hide))
  (property "Footprint" "working:1X08-BIG" (at 149.86 116.84 0) (effects (font (size 1.27 1.27)) hide))
  (property "Datasheet" "" (at 149.86 116.84 0) (effects (font (size 1.27 1.27)) hide)) (pin "1") (pin "2") (pin "3") (pin "4") (pin "5") (pin "6") (pin "7") (pin "8"))

 (symbol (lib_id "working-eagle-import:1X2-3.5MM") (at 160.02 142.24 180) (unit 1) (in_bom yes) (on_board yes) (dnp no)
  (property "Reference" "J2" (at 160.02 142.24 0) (effects (font (size 1.27 1.27)) hide))
  (property "Value" "1X2-3.5MM" (at 160.02 142.24 0) (effects (font (size 1.27 1.27)) hide))
  (property "Footprint" "working:1X2-3.5MM" (at 160.02 142.24 0) (effects (font (size 1.27 1.27)) hide))
  (property "Datasheet" "" (at 160.02 142.24 0) (effects (font (size 1.27 1.27)) hide)) (pin "1") (pin "2"))

 (symbol (lib_id "working-eagle-import:PINHD-1X8BIG") (at 157.48 86.36 0) (unit 1) (in_bom yes) (on_board yes) (dnp no)
  (property "Reference" "JP4" (at 151.13 75.565 0) (effects (font (size 1.778 1.5113)) (justify left bottom)))
  (property "Value" "PINHD-1X8BIG" (at 151.13 101.6 0) (effects (font (size 1.778 1.5113)) (justify left bottom) hide))
  (property "Footprint" "working:1X08-BIG" (at 157.48 86.36 0) (effects (font (size 1.27 1.27)) hide))
  (property "Datasheet" "" (at 157.48 86.36 0) (effects (font (size 1.27 1.27)) hide)) (pin "1") (pin "2") (pin "3") (pin "4") (pin "5") (pin "6") (pin "7") (pin "8"))

 (symbol (lib_id "working-eagle-import:1X5") (at 119.38 91.44 180) (unit 1) (in_bom yes) (on_board yes) (dnp no)
  (property "Reference" "J3" (at 119.38 91.44 0) (effects (font (size 1.27 1.27)) hide))
  (property "Value" "1X5" (at 119.38 91.44 0) (effects (font (size 1.27 1.27)) hide))
  (property "Footprint" "working:1X05-3.5MM" (at 119.38 91.44 0) (effects (font (size 1.27 1.27)) hide))
  (property "Datasheet" "" (at 119.38 91.44 0) (effects (font (size 1.27 1.27)) hide)) (pin "1") (pin "2") (pin "3") (pin "4") (pin "5"))

 (sheet_instances (path "" (page "1"))))
